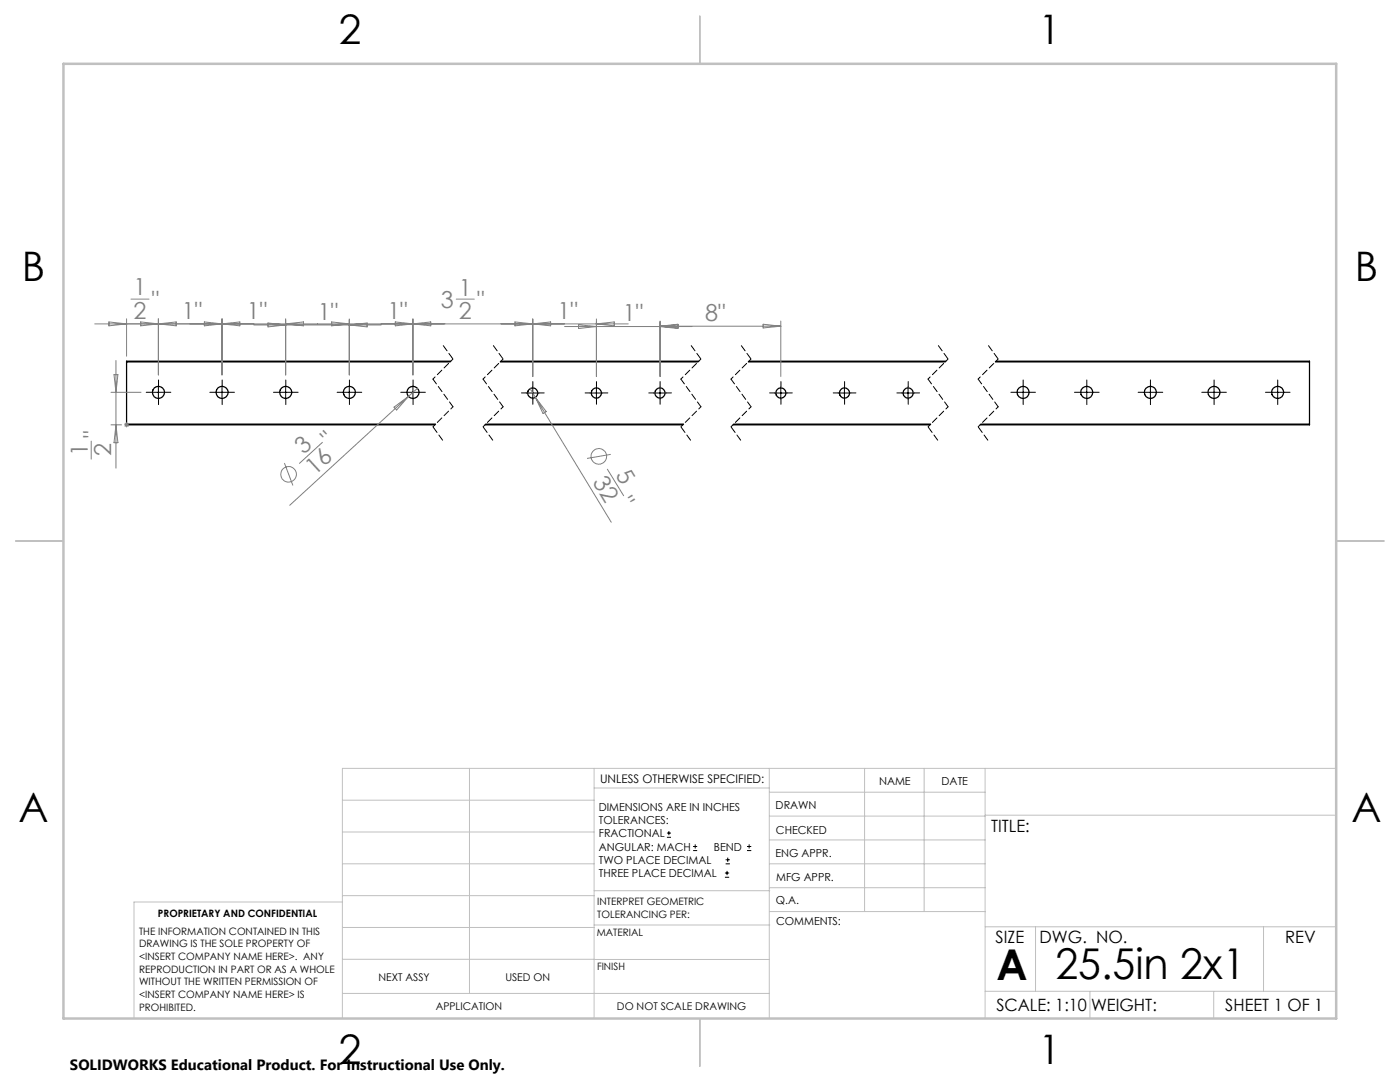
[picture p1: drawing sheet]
<svg xmlns="http://www.w3.org/2000/svg" width="279mm" height="216mm" viewBox="0 0 279 216" stroke-linecap="round" stroke-linejoin="round" font-family="sans-serif">
<g fill="none" stroke="#000" stroke-width=".25">
<path d="M25.3 72.2h64.6M25.3 72.2v12.4M90 72.1h-64.7v.1M99.8 72.2h39.5M100 72.1h39.5M149.3 72.2h39.4M149.5 72.1h39.3M198.6 72.2h62.7M198.8 72.1h62.5v.1M261.3 72.2v12.4M25.3 84.6v.2h61.5M25.3 84.6h61.6"/>
<path d="M96.8 84.8h39.5M96.9 84.6h39.5M146.3 84.8h39.3M146.4 84.6h39.3M195.7 84.6h65.6M261.3 84.6v.2h-65.7"/>
<circle cx="31.6" cy="78.3" r="1.21"/>
<circle cx="44.3" cy="78.3" r="1.21"/>
<circle cx="57" cy="78.3" r="1.21"/>
<circle cx="69.7" cy="78.3" r="1.2"/>
<circle cx="82.4" cy="78.3" r="1.2"/>
<circle cx="106.3" cy="78.4" r="1.02"/>
<circle cx="119" cy="78.4" r="1.02"/>
<circle cx="131.7" cy="78.4" r="1.02"/>
<circle cx="155.8" cy="78.4" r="1.02"/>
<circle cx="168.5" cy="78.4" r="1.02"/>
<circle cx="181.2" cy="78.4" r="1.02"/>
<circle cx="204.2" cy="78.3" r="1.2"/>
<circle cx="216.9" cy="78.3" r="1.2"/>
<circle cx="229.6" cy="78.3" r="1.2"/>
<circle cx="242.3" cy="78.3" r="1.2"/>
<circle cx="255" cy="78.3" r="1.2"/>
</g>
<g fill="none" stroke="#808080" stroke-width=".2">
<path d="M26.1 59.7h3.6M91.1 59.7h3.6M21.7 64.2l3.6 .4-3.6 .4zM22.2 78.3h6M22.8 74.8h.7l-.4 3.5zM23.1 71.9v21.5M25.3 63.6v7.5M28.1 64.2v.8l7.1-.8v.8zM31.6 63.6v11.2M40.8 64.2l7.1 .8v-.8l-7.1 .8zM44.3 63.6v11.2M50.7 64.8h25.4"/>
<path d="M53.5 64.5l3.5 .3-3.5 .4zM57 63.6v11.2M57 64.6l3.6-.4v.8zM66.2 64.2l3.5 .4-3.5 .4zM69.7 63.6v11.2M69.7 64.8l3.6-.3v.7zM78.9 64.2l7.1 .8v-.8l-7.1 .8zM81.5 79.1l-23.7 21.7M82.4 63.6v11.2M83.3 77.5l-1.8 1.6M102.8 64.2l7.1 .8v-.8l-7.1 .8zM105.8 77.5l1.1 1.8"/>
<path d="M106.3 63.6v11.5M106.9 79.3l15.1 24.9M106.9 79.3l2.1 2.8-.6 .4zM112.7 65.2h25.4M115.5 64.8l3.5 .4-3.5 .3zM119 63.6v11.5M119 64.6l3.6-.4v.8zM125.4 64.6h-106.5M131.7 64.1v11M131.7 65.1h24.1M131.7 65.1l3.6 .3M135.3 64.8l-3.6 .4 3.6 .3v-.8l-3.6 .4"/>
<path d="M152.3 64.7l3.5 .4-3.5 .3zM155.8 64.1v11M18.2 88v3.6M22.2 84.8h2.1M23.1 84.8l.4 3.5h-.7zM24.8 84.8h1M24.9 84.4l.7 .7M25.3 84.3v1M25.6 84.4l-.7 .7M56.8 92.4l1.7 4.5M64.3 88.3l-4.5 4.2M78.6 81.2l2.9-2.1-2.3 2.7z"/>
<path d="M121.2 93.6l3.3 5.3M121.9 90.7l-4.7 .8"/>
<circle cx="57.6" cy="94.6" r="1.55"/>
<circle cx="119.5" cy="91.1" r="1.55"/>
</g>
<g fill="none" stroke="#000" stroke-width=".2">
<path d="M30.4 78.3h2.5M31.6 77v2.6M43.1 78.3h2.5M44.3 77v2.6M55.8 78.3h2.5M57 77v2.6M68.5 78.3h2.5M69.7 77v2.6M81.2 78.3h2.5M82.4 77v2.6M105.1 78.4h2.5M106.3 77.2v2.5"/>
<path d="M117.8 78.4h2.5M119 77.2v2.5M130.5 78.4h2.5M131.7 77.2v2.5M154.6 78.4h2.5M155.8 77.2v2.5M167.3 78.4h2.5M168.5 77.2v2.5M180 78.4h2.5M181.2 77.2v2.5M202.9 78.3h2.5M204.2 77v2.6"/>
<path d="M215.6 78.3h2.5M216.9 77v2.6M228.3 78.3h2.5M229.6 77v2.6M241 78.3h2.5M242.3 77v2.6M253.7 78.3h2.5M255 77v2.6M133.1 167.1h.8M133.1 166.2h.8M133.5 165.8v.9M138.3 169.7h.8"/>
<path d="M138.3 168.9h.8M138.7 168.5v.8M144.7 175h.8M144.7 174.2h.8M144.8 172.4h.9M144.8 171.6h.9M145.1 173.8v.8M145.2 171.1v.9M149.1 169.7h.8M149.1 168.9h.8M149.5 168.5v.8"/>
</g>
<g fill="none" stroke="#000" stroke-width=".2" stroke-dasharray="15.2 1.3 1.3 1.3">
<path d="M30.4 78.3h-1.2M31.6 79.5v1.2M31.6 77v-1.2M32.9 78.3h1.2M43.1 78.3h-1.2M44.3 79.5v1.2M44.3 77v-1.2M45.6 78.3h1.2M55.8 78.3h-1.2M57 79.5v1.2M57 77v-1.2M58.3 78.3h1.2"/>
<path d="M68.5 78.3h-1.2M69.7 79.5v1.2M69.7 77v-1.2M71 78.3h1.2M81.2 78.3h-1.2M82.4 79.5v1.2M82.4 77v-1.2M83.7 78.3h1.2M105.1 78.4h-1M106.3 79.7v1M106.3 77.2v-1.1M107.6 78.4h1"/>
<path d="M117.8 78.4h-1M119 79.7v1M119 77.2v-1.1M120.3 78.4h1M130.5 78.4h-1M131.7 79.7v1M131.7 77.2v-1.1M133 78.4h1M154.6 78.4h-1M155.9 79.7v1M155.9 77.2v-1.1M157.1 78.4h1"/>
<path d="M167.3 78.4h-1M168.6 79.7v1M168.6 77.2v-1.1M169.8 78.4h1M180 78.4h-1M181.3 79.7v1M181.3 77.2v-1.1M182.5 78.4h1M202.9 78.3h-1.2M204.2 79.5v1.2M204.2 77v-1.2M205.4 78.3h1.3"/>
<path d="M215.6 78.3h-1.2M216.9 79.5v1.2M216.9 77v-1.2M218.1 78.3h1.3M228.3 78.3h-1.2M229.6 79.5v1.2M229.6 77v-1.2M230.8 78.3h1.3M241 78.3h-1.2M242.3 79.5v1.2M242.3 77v-1.2M243.5 78.3h1.3"/>
<path d="M253.7 78.3h-1.2M255 79.5v1.2M255 77v-1.2M256.2 78.3h1.3"/>
</g>
<path d="M88.4 68.9l2 2.7M98.4 68.9l2 2.7M137.9 68.9l2 2.7M147.9 68.9l2 2.7M187.2 68.9l2 2.7M197.2 68.9l2 2.7M86.4 85.2l2 2.7M96.4 85.2l2 2.7M135.9 85.2l2 2.7M145.9 85.2l2 2.7M185.2 85.2l2 2.7M195.2 85.2l2 2.7" fill="none" stroke="#000" stroke-width=".2" stroke-dasharray="1.3 .6" stroke-dashoffset="-.1"/>
<path d="M90.4 71.6l-4 4M100.4 71.6l-4 4M139.9 71.6l-4 4M149.9 71.6l-4 4M189.2 71.6l-4 4M199.2 71.6l-4 4M90.4 81.2l-4 4M100.4 81.2l-4 4M139.9 81.2l-4 4M149.9 81.2l-4 4M189.2 81.2l-4 4M199.2 81.2l-4 4" fill="none" stroke="#000" stroke-width=".2" stroke-dasharray="1.3 .6" stroke-dashoffset=".7"/>
<path d="M86.4 75.6l4 5.6M96.4 75.6l4 5.6M135.9 75.6l4 5.6M145.9 75.6l4 5.6M185.2 75.6l4 5.6M195.2 75.6l4 5.6" fill="none" stroke="#000" stroke-width=".2" stroke-dasharray="1.3 .6" stroke-dashoffset=".1"/>
<g fill="none" stroke="#c0c0c0" stroke-width=".2">
<path d="M68.3 159.7h50.3M93.7 153.3v44.9M118.6 153.3v49.9M118.6 157.2h34.9M153.5 153.3v49.9M153.5 158.1h43.1M172.5 153.3v28.6M184.4 153.3v28.6M196.6 153.3v49.9M266.7 153.3h-198.4v49.9M68.3 178.7h50.3M68.3 172.4h50.3"/>
<path d="M68.3 166h50.3M68.3 180h-41.6v23.2M118.6 177.7h35M153.5 167.6h43.1M153.5 162.8h43.1M153.5 172.4h43.1M153.5 177.1h43.1M196.6 162.7h70.1M68.3 198.2h85.2M68.3 191.4l85.2 .1M68.3 185.1h50.3M118.6 184.6h35"/>
<path d="M153.6 181.9h43M196.6 197.8h70.1M196.6 184.9h70.1M206.7 184.9v12.9M217.5 197.8v5.4M242.2 197.8v5.4M252.2 184.9v12.9"/>
</g>
<path d="M139.7 3.2v9.5M3.1 107.9h9.6M266.7 107.9h9.5M139.7 203.2v9.6" fill="none" stroke="#c0c0c0" stroke-width=".25"/>
<path d="M12.7 12.7h254v190.5h-254z" fill="none" stroke="#c0c0c0" stroke-width=".5"/>
<g font-size="8.5">
<text x="198.9" y="195.5">A</text>
<text x="210.6" y="195.4">25.5in 2x1</text>
</g>
<g font-size="8.1">
<text x="67.6" y="8.9">2</text>
<text x="207.3" y="8.9">1</text>
<text x="4.4" y="56.2">B</text>
<text x="270.4" y="56.2">B</text>
<text x="3.7" y="164.1">A</text>
<text x="269.7" y="164.1">A</text>
<text x="67.6" y="212.4">2</text>
<text x="207.3" y="212.4">1</text>
</g>
<g font-size="4.7" fill="#808080">
<text x="26.7" y="59">1</text>
<text x="91.6" y="59">1</text>
<text x="26.7" y="63.6">2</text>
<text x="30.3" y="61.5">&quot;</text>
<text x="36.3" y="63.6">1&quot;</text>
<text x="49.3" y="63.6">1&quot;</text>
<text x="63.5" y="63.8">1&quot;</text>
<text x="77.3" y="63.6">1&quot;</text>
<text x="88" y="61.5">3</text>
<text x="91.6" y="63.6">2</text>
<text x="95.2" y="61.5">&quot;</text>
<text x="111.3" y="63.6">1&quot;</text>
<text x="124.3" y="64.1">1&quot;</text>
<text x="140.7" y="64">8&quot;</text>
<text x="20.1" y="87.5" transform="rotate(-90 20.1 87.5)">&quot;</text>
<text x="66" y="89.3" transform="rotate(-43 66 89.3)">&quot;</text>
<text x="17.5" y="91.1" transform="rotate(-90 17.5 91.1)">1</text>
<text x="22.2" y="91.1" transform="rotate(-90 22.2 91.1)">2</text>
<text x="60.6" y="90.7" transform="rotate(-43 60.6 90.7)">3</text>
<text x="62.8" y="95" transform="rotate(-43 62.8 95)">16</text>
<text x="122.8" y="94.8" transform="rotate(59 122.8 94.8)">5</text>
<text x="118.2" y="96.1" transform="rotate(59 118.2 96.1)">32</text>
<text x="123.1" y="100.3" transform="rotate(59 123.1 100.3)">&quot;</text>
</g>
<g font-size="3.4">
<text x="197.8" y="166">TITLE:</text>
<text x="198.7" y="188.1">SIZE</text>
<text x="207.5" y="188.1">DWG. NO.</text>
<text x="256.5" y="188.2">REV</text>
<text x="198.8" y="201.7">SCALE: 1:10</text>
<text x="217.7" y="201.8">WEIGHT:</text>
<text x="244.5" y="201.7">SHEET 1 OF 1</text>
</g>
<text font-size="3" x="14" y="213.5">SOLIDWORKS Educational Product. For Instructional Use Only.</text>
<text font-size="2.4" x="119.8" y="156.2">UNLESS OTHERWISE SPECIFIED:</text>
<g font-size="2.2">
<text x="119.5" y="161.8">DIMENSIONS ARE IN INCHES</text>
<text x="154.8" y="161.4">DRAWN</text>
<text x="175.4" y="156.6">NAME</text>
<text x="187.9" y="156.7">DATE</text>
<text x="119.5" y="164.4">TOLERANCES:</text>
<text x="119.5" y="167.1">FRACTIONAL</text>
<text x="154.9" y="166.3">CHECKED</text>
<text x="119.5" y="169.7">ANGULAR: MACH</text>
<text x="119.5" y="172.4">TWO PLACE DECIMAL</text>
<text x="142.5" y="169.7">BEND</text>
<text x="154.8" y="171">ENG APPR.</text>
<text x="119.5" y="175">THREE PLACE DECIMAL</text>
<text x="154.9" y="175.7">MFG APPR.</text>
<text x="154.9" y="180.4">Q.A.</text>
<text x="154.9" y="184.6">COMMENTS:</text>
</g>
<g font-size="2.1">
<text x="75.5" y="195.7">NEXT ASSY</text>
<text x="100.9" y="195.7">USED ON</text>
<text x="86.9" y="201.5">APPLICATION</text>
<text x="123.1" y="201.6">DO NOT SCALE DRAWING</text>
</g>
<g font-size="2">
<text x="31.5" y="182.9">PROPRIETARY AND CONFIDENTIAL</text>
<text x="119.2" y="180.6">INTERPRET GEOMETRIC</text>
<text x="119.2" y="183.1">TOLERANCING PER:</text>
<text x="27.8" y="186.5">THE INFORMATION CONTAINED IN THIS</text>
<text x="27.8" y="189">DRAWING IS THE SOLE PROPERTY OF</text>
<text x="27.8" y="191.6">&lt;INSERT COMPANY NAME HERE&gt;. ANY</text>
<text x="119.1" y="186.7">MATERIAL</text>
<text x="27.8" y="194.1">REPRODUCTION IN PART OR AS A WHOLE</text>
<text x="27.8" y="196.6">WITHOUT THE WRITTEN PERMISSION OF</text>
<text x="119.1" y="193.5">FINISH</text>
<text x="27.8" y="199.1">&lt;INSERT COMPANY NAME HERE&gt; IS</text>
<text x="27.8" y="201.7">PROHIBITED.</text>
</g>
</svg>
